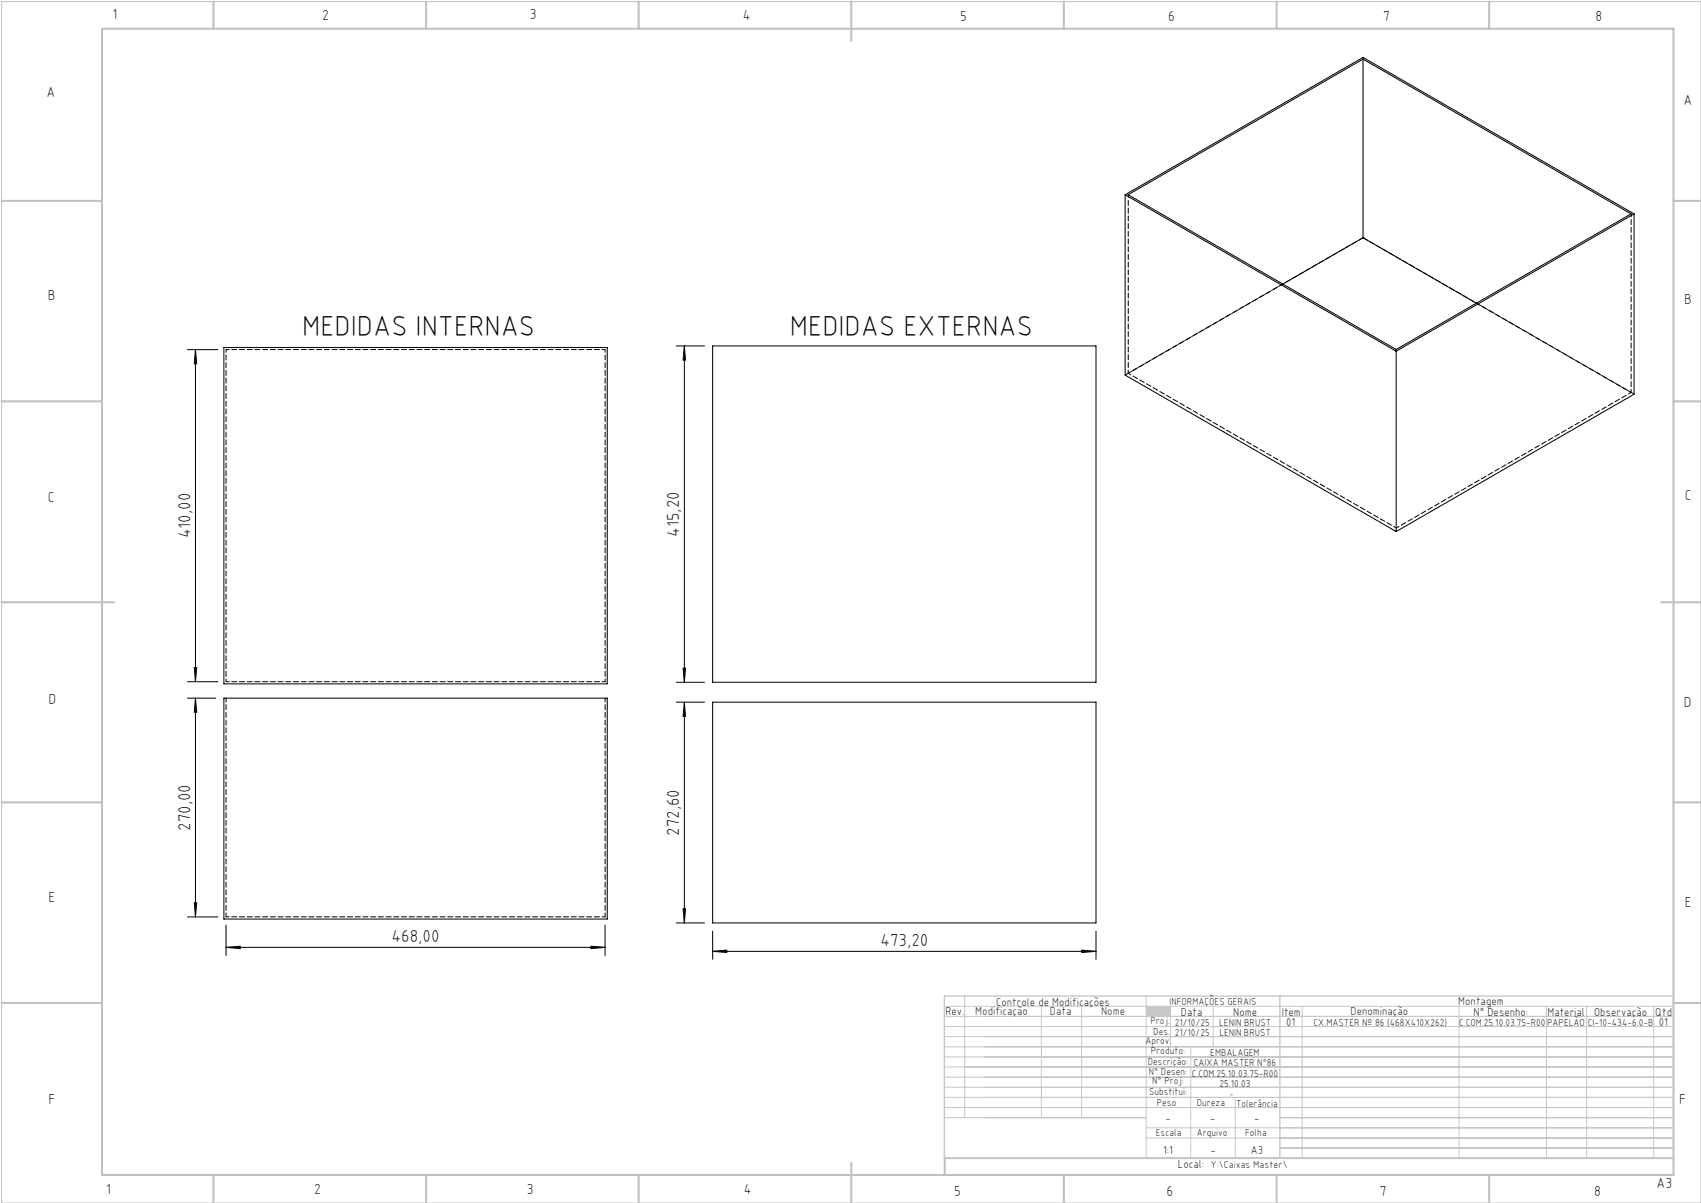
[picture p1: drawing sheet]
<svg xmlns="http://www.w3.org/2000/svg" width="420mm" height="297mm" viewBox="0 0 420 297" stroke-linecap="round" stroke-linejoin="round" font-family="sans-serif">
<path d="M.4 .4h419.6v296.6h-419.6z" fill="none" stroke="#c0c0c0" stroke-width=".25"/>
<g fill="none" stroke="#c0c0c0" stroke-width=".5">
<path d="M25.2 7.1h388v283h-388zM52.7 .4v6.7M105.2 .4v6.7M157.7 .4v6.7M210.2 .4v9.7M262.7 .4v6.7M315.2 .4v6.7M367.7 .4v6.7M.4 49.6h24.8M413.2 49.6h6.8M.4 99.1h24.8M413.2 99.1h6.8"/>
<path d="M.4 148.7h27.8M410.2 148.7h9.8M.4 198.1h24.8M413.2 198.1h6.8M.4 247.6h24.8M413.2 247.6h6.8M52.7 290.1v6.9M105.2 290.1v6.9M157.7 290.1v6.9M210.2 287.1v9.9M262.7 290.1v6.9M315.2 290.1v6.9"/>
<path d="M367.7 290.1v6.9M413.2 285.9h-179.9v4.2"/>
</g>
<g fill="none" stroke="#c3c8d2" stroke-width=".25">
<path d="M233.2 250.9h180M233.2 248.4h180M233.2 253.4h180M233.2 255.9h180M233.2 258.4h180M238.2 245.9v30M257.1 248.4v27.5M267.1 248.4v27.5M283 245.9v40M289 248.4v10M294 258.4v27.5M299.5 248.4v10"/>
<path d="M321.5 248.4v37.5M360.3 248.4v37.5M381.8 248.4v37.5M391.8 248.4v37.5M408.3 248.4v37.5M233.2 260.9h180M233.2 263.4h180M233.2 265.9h180M233.2 268.4h180M233.2 270.9h180M233.2 273.4h180M233.2 275.9h49.8"/>
<path d="M283 278.4h130.2M305 270.9v15M316 275.9h97.2M283 280.9h130.2M316 283.4h97.2"/>
</g>
<path d="M233.2 245.9h180v40h-180zM316 245.9v40" fill="none" stroke="#c3c8d2" stroke-width=".35"/>
<path d="M283 248.4h6v2.5h-6z" fill-rule="evenodd" fill="#c3c8d2"/>
<g fill="none" stroke="#000" stroke-width=".25">
<path d="M336.6 14.6v44.1M277.8 48.1v44.5l66.9 38.6M277.8 48.1l66.9 38.6M277.8 48.1l58.8-33.9 66.9 38.6M278.6 48.1l58-33.5 66.1 38.2-58 33.5zM336.6 58.7l27.9 16.2M336.6 58.7l-19.8 11.4M403.5 52.8l-58.8 33.9M403.5 52.8v44.5l-58.8 33.9M46.3 86.3h7.5M48.3 86.3v82M48.3 86.3l.3 3.5h-.6z"/>
<path d="M55.3 85.8h94.6v83h-94.6zM167 85.4h7M169 85.4v83M169 85.4l.3 3.5h-.6zM176 85.4h94.6v83h-94.6zM344.7 86.7v44.5M46.3 172.4h7M46.3 168.3h7.5M48 164.8h.6l-.3 3.5zM48.3 172.4v54M48.3 172.4l.3 3.5h-.6zM55.3 172.4h94.6v54.5h-94.6z"/>
<path d="M167 168.4h7M167 173.4h7M168.7 165h.6l-.3 3.4zM169 173.4v54.5M169 173.4l.3 3.4h-.6zM176 173.4h94.6v54.5h-94.6zM46.3 226.4h7.5M48 222.9h.6l-.3 3.5zM55.8 233.9l3.5-.3v.6zM55.8 228.4v7.5M55.8 233.9h93.6M145.9 233.6l3.5 .3-3.5 .3z"/>
<path d="M149.4 228.4v7.5M167 227.9h7M168.7 224.4h.6l-.3 3.5zM176 234.9l3.5-.3v.6zM176 229.9v7M176 234.9h94.6M267.1 234.6l3.5 .3-3.5 .3zM270.6 229.9v7"/>
</g>
<g fill="#000">
<path d="M48 164.8h.6l-.3 3.5zM48.3 86.3l.3 3.5h-.6zM168.7 165h.6l-.3 3.4zM169 85.4l.3 3.5h-.6z"/>
<path d="M48.3 172.4l.3 3.5h-.6zM48 222.9h.6l-.3 3.5zM169 173.4l.3 3.4h-.6zM168.7 224.4h.6l-.3 3.5z"/>
<path d="M55.8 233.9l3.5-.3v.6zM145.9 233.6l3.5 .3-3.5 .3zM176 234.9l3.5-.3v.6zM267.1 234.6l3.5 .3-3.5 .3z"/>
</g>
<path d="M55.8 172.4v54M149.4 172.4v54" fill="none" stroke="#000" stroke-width=".25" stroke-dasharray="1.3 .6" stroke-dashoffset=".3"/>
<path d="M278.6 48.1v44M402.7 52.8v44.1M316.8 70.1l-38.2 22M55.8 86.3h93.6M278.6 92.1l66.2 38.3M402.7 96.9l-38.1-22.1M344.8 130.4l57.9-33.5M149.4 168.3h-93.6M55.8 226.4h93.6" fill="none" stroke="#000" stroke-width=".25" stroke-dasharray="1.3 .6" stroke-dashoffset=".5"/>
<path d="M149.4 86.3v82M55.8 168.3v-82" fill="none" stroke="#000" stroke-width=".25" stroke-dasharray="1.3 .6" stroke-dashoffset=".6"/>
<path d="M336.6 14.2v.4M336.6 58.7h.1M344.8 86.3v.4" fill="none" stroke="#000" stroke-width=".25" stroke-dasharray="1.3 .6"/>
<path d="M336.6 58.7l-58.8 33.9M403.5 97.3l-66.9-38.6" fill="none" stroke="#000" stroke-width=".25" stroke-dasharray="1.3 .6" stroke-dashoffset=".1"/>
<g font-size="7.1">
<text x="74.6" y="82.9">MEDIDAS INTERNAS</text>
<text x="195" y="82.9">MEDIDAS EXTERNAS</text>
</g>
<g font-size="4.3">
<text x="47" y="132.9" transform="rotate(-90 47 132.9)">410,00</text>
<text x="167.7" y="132.5" transform="rotate(-90 167.7 132.5)">415,20</text>
<text x="47" y="205.1" transform="rotate(-90 47 205.1)">270,00</text>
<text x="167.7" y="206.4" transform="rotate(-90 167.7 206.4)">272,60</text>
<text x="96.7" y="232.6">468,00</text>
<text x="217.4" y="233.6">473,20</text>
</g>
<g font-size="3.6">
<text x="27.8" y="4.8">1</text>
<text x="79.5" y="4.9">2</text>
<text x="130.8" y="4.8">3</text>
<text x="183.4" y="4.9">4</text>
<text x="237.1" y="5.1">5</text>
<text x="288.4" y="5.2">6</text>
<text x="341.5" y="5.1">7</text>
<text x="394" y="5.2">8</text>
<text x="11.5" y="24">A</text>
<text x="415.7" y="25.8">A</text>
<text x="11.8" y="74.1">B</text>
<text x="415.8" y="75.1">B</text>
<text x="11.8" y="124">C</text>
<text x="416" y="123.5">C</text>
<text x="12" y="173.7">D</text>
<text x="415.8" y="174.7">D</text>
<text x="12" y="222.6">E</text>
<text x="416" y="223.9">E</text>
<text x="12" y="272.6">F</text>
<text x="414.6" y="272.6">F</text>
<text x="409" y="293.3">A3</text>
<text x="26.2" y="294.8">1</text>
<text x="77.6" y="294.8">2</text>
<text x="130.1" y="294.8">3</text>
<text x="183.7" y="294.7">4</text>
<text x="235.6" y="295.2">5</text>
<text x="288" y="295.2">6</text>
<text x="340.7" y="295.2">7</text>
<text x="393.6" y="295.2">8</text>
</g>
<g font-size="2.9">
<text x="240.8" y="250.6">Modificação</text>
<text x="259.2" y="250.6">Data</text>
<text x="271.9" y="250.6">Nome</text>
<text x="290.9" y="288.4">Local:</text>
</g>
<g font-size="2.8">
<text x="233.4" y="250.6">Rev.</text>
<text x="246" y="248.4">Controle de Modificações</text>
<text x="291.6" y="250.8">Data</text>
<text x="304.5" y="250.8">Nome</text>
<text x="316.5" y="250.9">Item</text>
<text x="333.5" y="250.5">Denominação</text>
<text x="360.1" y="248.2">Montagem</text>
<text x="363.9" y="250.8">N° Desenho:</text>
<text x="382.1" y="250.8">Material</text>
<text x="393.6" y="250.8">Observação</text>
<text x="408.7" y="250.9">Qtd</text>
<text x="317.6" y="253.3">01</text>
<text x="409.6" y="253.3">01</text>
<text x="287.7" y="276.9">-</text>
<text x="298.8" y="276.9">-</text>
<text x="309.7" y="276.9">-</text>
<text x="287.2" y="284.8">1:1</text>
<text x="298.9" y="284.8">-</text>
<text x="308.8" y="284.8">A3</text>
</g>
<g font-size="2.5">
<text x="288.7" y="248.2">INFORMAÇÕES GERAIS</text>
<text x="282.8" y="257.8">Aprov.</text>
<text x="284.1" y="252.9">Proj.</text>
<text x="284.8" y="255.4">Des.</text>
<text x="290.1" y="255.8">21/10/25</text>
<text x="290.1" y="253.3">21/10/25</text>
<text x="301" y="253.3">LENIN BRUST</text>
<text x="301.1" y="255.8">LENIN BRUST</text>
<text x="324.3" y="253.3">CX.MASTER Nº 86 (468X410X262)</text>
<text x="360.3" y="253.3">C.COM.25.10.03.75-R00</text>
<text x="382" y="253.3">PAPELÃO</text>
<text x="392" y="253.3">CI-10-434-6.0-B</text>
<text x="283.4" y="262.9">Descrição:</text>
<text x="284.2" y="260.3">Produto:</text>
<text x="294.7" y="263.3">CAIXA MASTER N°86</text>
<text x="298.8" y="260.7">EMBALAGEM</text>
<text x="283.7" y="265.4">N° Desen:</text>
<text x="284.5" y="267.7">N° Proj:</text>
<text x="294.3" y="265.9">C.COM.25.10.03.75-R00</text>
<text x="301.1" y="268.3">25.10.03</text>
<text x="283.7" y="270.4">Substitui:</text>
<text x="285.6" y="273">Peso</text>
<text x="295.5" y="273">Dureza</text>
<text x="305.2" y="273.3">Tolerância</text>
<text x="285.4" y="280.4">Escala</text>
<text x="295.5" y="280.4">Arquivo</text>
<text x="307.5" y="280.4">Folha</text>
<text x="298.9" y="288.4">Y:\Caixas Master\</text>
</g>
<text font-size="2.1" x="303.5" y="270.9">-</text>
</svg>
